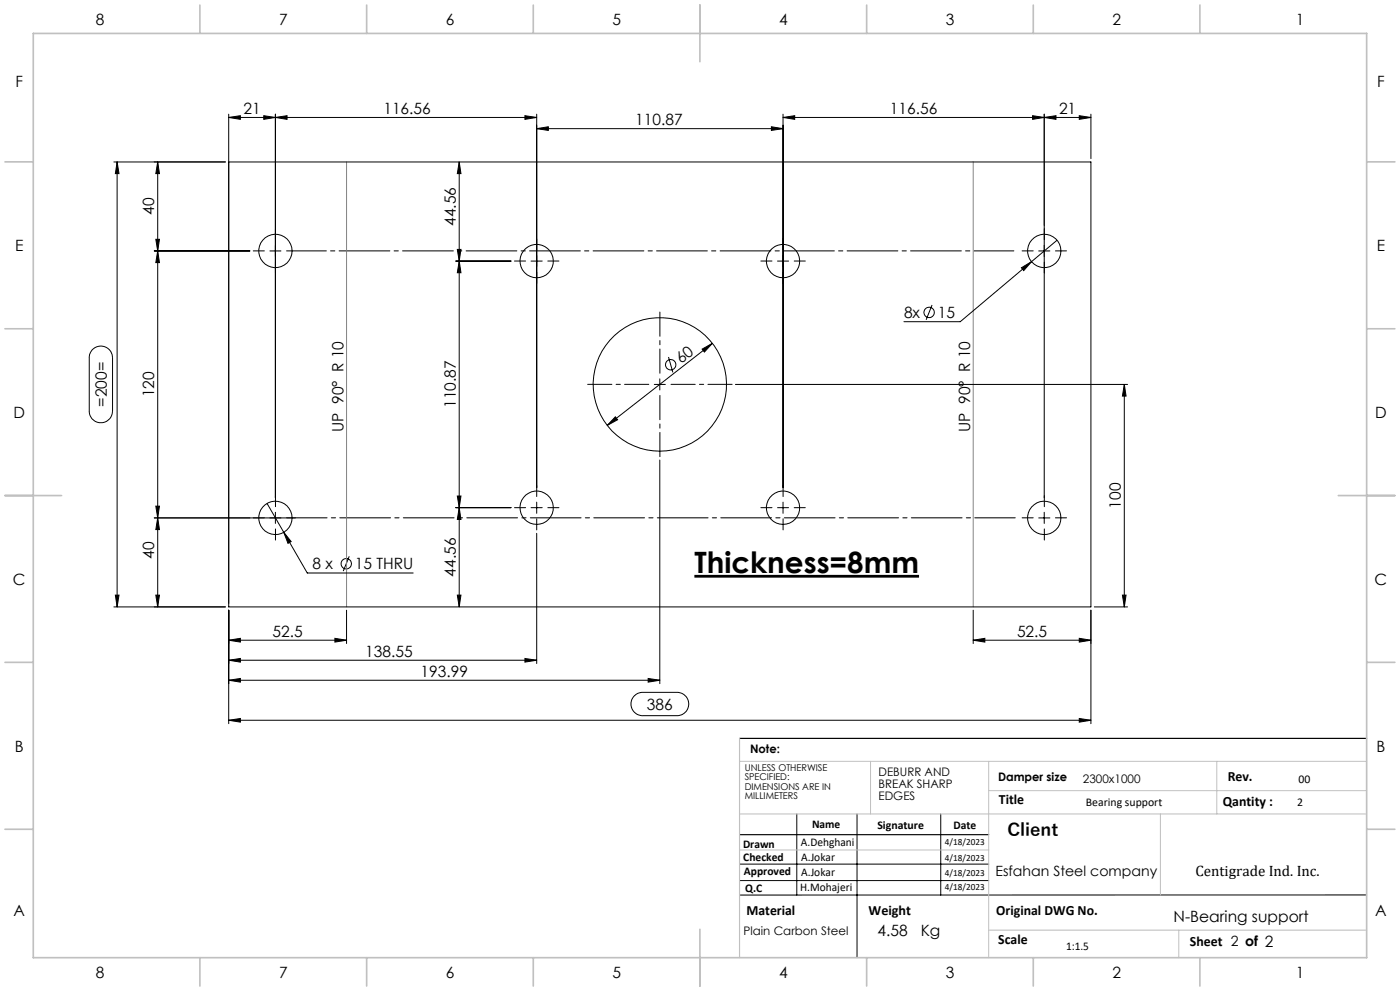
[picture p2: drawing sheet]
<svg xmlns="http://www.w3.org/2000/svg" width="420mm" height="297mm" viewBox="0 0 420 297" stroke-linecap="round" stroke-linejoin="round" font-family="sans-serif">
<g fill="none" stroke="#000" stroke-width=".3">
<path d="M68.6 35.2l3.5-.5v1.1zM68.6 34.2v147.7h258.7v-133.4h-258.7M68.6 35.2h92.4M79.1 34.7l3.5 .5-3.5 .6zM82.6 35.2l3.5-.5v1.1zM82.6 34.2v115M157.5 34.7l3.5 .5-3.5 .6zM161 38.6l3.5-.6v1.1zM161 34.2v112M161 38.6h73.9M231.4 38l3.5 .6-3.5 .5zM234.9 35.2l3.5-.5v1.1z"/>
<path d="M234.9 34.2v112M234.9 35.2h92.4M309.8 34.7l3.5 .5-3.5 .6zM313.3 35.2l3.5-.5v1.1zM313.3 34.2v115M323.8 34.7l3.5 .5-3.5 .6zM327.3 34.2v13.4M34.1 48.5h33.5M35.1 48.5l.6 3.5h-1.1zM35.1 48.5v133.4M47.3 48.5v133.4M47.3 48.5l.5 3.5h-1.1z"/>
<path d="M137.8 48.5l.5 3.5h-1.1zM137.8 48.5v133.4M46.3 75.2h28.7M46.7 71.7h1.1l-.5 3.5zM47.3 75.2l.5 3.5h-1.1zM81 75.2h3.3M136.7 78.2h16.6M137.2 74.8h1.1l-.5 3.4zM137.8 78.2l.5 3.5h-1.1zM159.3 78.2h3.4M233.3 78.2h3.3M311.6 75.2h3.4"/>
<path d="M317.1 72l-29 24.4h-16.9M279.6 91.4l-1.8 4.4M306.4 80.3l3.1-1.9-2.4 2.7zM27.7 104.8a3.5 3.5 0 0 1 3.9-.8 3.5 3.5 0 0 1 2.2 3.2v16a3.5 3.5 0 0 1-3.5 3.5 3.5 3.5 0 0 1-3.5-3.5v-16.3l.3-1.2zM196.3 115.2h3.3M197.9 113.6v3.3M200.6 107l1.3 4.6M210.6 104.6l3.1-1.7-2.4 2.6zM213.7 102.9l-31.5 24.6M220.6 115.2h117.7M337.3 115.2l.5 3.5h-1.1zM337.3 115.2v66.7"/>
<path d="M184.6 124.9l.7 .9-3.1 1.7zM197.9 137.9v67M46.3 155.2h42.3M46.7 151.7h1.1l-.5 3.5zM47.3 155.2l.5 3.5h-1.1zM80.1 150.9l5 8.6M82.6 153.5v3.4M85.1 159.5l2.2 2.8-.9 .5zM85.1 159.5l7.1 12.2h31.8M136.7 152.1h16.6M137.2 148.7h1.1l-.5 3.4zM137.8 152.1l.5 3.6h-1.1z"/>
<path d="M159.3 152.1h3.4M161 159.8v39.1M161 150.5v3.3M233.3 152.1h3.3M234.9 150.5v3.3M311.6 155.2h3.4M313.3 153.5v3.4M34.6 178.4h1.1l-.6 3.5zM46.7 178.4h1.1l-.5 3.5zM104.8 166.7l-1.8 4.5M137.2 178.4h1.1l-.5 3.5zM336.7 178.4h1.1l-.5 3.5z"/>
<path d="M34.1 181.9h33.5M68.6 191.9l3.5-.6v1.1zM68.6 197.9l3.5-.6v1.1zM68.6 182.9v34M68.6 191.9h35.4M68.6 197.9h92.4M100.5 191.3l3.5 .6-3.5 .5zM104 182.9v10M157.5 197.3l3.5 .6-3.5 .5zM292 191.9l3.5-.6v1.1zM292 182.9v10M292 191.9h35.3"/>
<path d="M323.8 191.3l3.5 .6-3.5 .5zM327.3 182.9v34M328.3 181.9h10M68.6 215.9l3.5-.6v1.1zM68.6 203.9l3.5-.6v1.1zM68.6 215.9h258.7M68.6 203.9h129.3M190.2 208.7l1-.8 1.3-.4h10.6a3.5 3.5 0 0 1 3.5 3.5 3.5 3.5 0 0 1-3.5 3.5h-10.3a3.5 3.5 0 0 1-3.2-2.1 3.5 3.5 0 0 1 .6-3.7zM194.5 203.3l3.4 .6-3.4 .5zM323.8 215.3l3.5 .6-3.5 .5zM221.9 259h74.7M239 243.9v24.3"/>
<path d="M257.1 243.9v43.1M282.2 243.9v24.3M221.9 263.9h74.7M410 268.2h-188.1"/>
<circle cx="82.6" cy="75.2" r="5"/>
<circle cx="161" cy="78.3" r="5"/>
<circle cx="234.9" cy="78.3" r="5"/>
<circle cx="313.3" cy="75.2" r="5"/>
<circle cx="278.7" cy="93.6" r="1.56"/>
<circle cx="197.9" cy="115.2" r="20"/>
<circle cx="201.2" cy="109.3" r="1.57"/>
<circle cx="82.6" cy="155.2" r="5"/>
<circle cx="161" cy="152.2" r="5"/>
<circle cx="234.9" cy="152.2" r="5"/>
<circle cx="313.3" cy="155.2" r="5"/>
<circle cx="103.9" cy="168.9" r="1.56"/>
</g>
<path d="M208.3 172.7h67.4" fill="none" stroke="#000" stroke-width=".83" stroke-linecap="butt"/>
<path d="M194.6 115.2h-18.3M198 118.5v18.4M198 111.9v-18.4M201.3 115.2h18.3" fill="none" stroke="#000" stroke-width=".3" stroke-dasharray="15.2 1.3 1.3 1.3" stroke-dashoffset="8"/>
<g fill="none" stroke="#000" stroke-width=".3" stroke-dasharray="15.2 1.3 1.3 1.3">
<path d="M79.3 75.2h-3.3M82.6 78.5v3.4M82.6 71.9v-3.4M157.7 78.2h-3.4M161 74.9v-3.3M164.3 78.2h3.4M231.6 78.2h-3.3M234.9 74.9v-3.3M238.3 78.2h3.3M310 75.2h-3.4M313.3 78.5v3.4M313.3 71.9v-3.4"/>
<path d="M316.6 75.2h3.4M161 81.6v3.3M234.9 81.6v3.3M79.3 155.2h-3.3M82.6 158.5v3.4M82.6 151.9v-3.4M157.7 152.1h-3.4M161 155.5v3.3M161 148.8v-3.3M164.3 152.1h3.4M231.6 152.1h-3.3M234.9 155.5v3.3"/>
<path d="M234.9 148.8v-3.3M238.3 152.1h3.3M310 155.2h-3.4M313.3 158.5v3.4M313.3 151.9v-3.4M316.6 155.2h3.4"/>
</g>
<path d="M86 155.2h218.6" fill="none" stroke="#000" stroke-width=".3" stroke-dasharray="15.2 1.3 1.3 1.3" stroke-dashoffset="3.1"/>
<path d="M86 75.2h218.2" fill="none" stroke="#000" stroke-width=".3" stroke-dasharray="15.2 1.3 1.3 1.3" stroke-dashoffset="3.3"/>
<path d="M221.9 221.3h188.1M221.9 250.2h74.7" fill="none" stroke="#000" stroke-width=".35"/>
<path d="M104 48.5v133.4M292 48.5v133.4" fill="none" stroke="#808080" stroke-width=".3"/>
<path d="M221.9 228.2h188.1M261.2 228.2v15.7M296.6 228.2v58.8M296.6 237h113.4M365.1 228.2v15.7M221.9 243.9h188.1M221.9 254.7h74.7M348.1 243.9v24.3M296.6 278.8h113.4M353.6 278.8v8.2" fill="none" stroke="#c0c0c0" stroke-width=".3"/>
<path d="M221.9 221.3v65.7" fill="none" stroke="#c0c0c0" stroke-width=".35"/>
<g fill="none" stroke="#c0c0c0" stroke-width=".5">
<path d="M10 10h400v277h-400zM60 1.5v8.5M110 1.5v8.5M160 1.5v8.5M210 1.5v17M260 1.5v8.5M310 1.5v8.5M360 1.5v8.5M1.5 48.5h8.5M410 48.5h8.5M1.5 98.5h8.5M410 98.5h8.5"/>
<path d="M1.5 148.5h17M401.5 148.5h17M1.5 198.5h8.5M410 198.5h8.5M1.5 248.5h8.5M410 248.5h8.5M210 278.5v17M60 287v8.5M110 287v8.5M160 287v8.5M260 287v8.5M310 287v8.5"/>
<path d="M360 287v8.5"/>
</g>
<g fill="#000">
<path d="M47.3 75.2l.5 3.5h-1.1zM46.7 151.7h1.1l-.5 3.5zM47.3 48.5l.5 3.5h-1.1zM46.7 71.7h1.1l-.5 3.5zM137.8 48.5l.5 3.5h-1.1zM137.2 74.8h1.1l-.5 3.4zM137.8 78.2l.5 3.5h-1.1zM137.2 148.7h1.1l-.5 3.4zM137.8 152.1l.5 3.6h-1.1zM137.2 178.4h1.1l-.5 3.5z"/>
<path d="M184.6 124.9l-2.4 2.6 3.1-1.7zM210.6 104.6l.7 .9 2.4-2.6z"/>
<path d="M85.1 159.5l1.3 3.3 .9-.5zM68.6 35.2l3.5-.5v1.1zM79.1 34.7l3.5 .5-3.5 .6zM82.6 35.2l3.5-.5v1.1zM157.5 34.7l3.5 .5-3.5 .6zM161 38.6l3.5-.6v1.1zM231.4 38l3.5 .6-3.5 .5zM234.9 35.2l3.5-.5v1.1zM309.8 34.7l3.5 .5-3.5 .6zM306.4 80.3l.7 .8 2.4-2.7z"/>
<path d="M34.6 178.4h1.1l-.6 3.5zM35.1 48.5l.6 3.5h-1.1zM336.7 178.4h1.1l-.5 3.5zM337.3 115.2l.5 3.5h-1.1z"/>
<path d="M46.7 178.4h1.1l-.5 3.5zM47.3 155.2l.5 3.5h-1.1z"/>
<path d="M292 191.9l3.5-.6v1.1zM323.8 191.3l3.5 .6-3.5 .5zM68.6 191.9l3.5-.6v1.1zM100.5 191.3l3.5 .6-3.5 .5zM68.6 197.9l3.5-.6v1.1zM157.5 197.3l3.5 .6-3.5 .5z"/>
<path d="M323.8 215.3l3.5 .6-3.5 .5zM68.6 215.9l3.5-.6v1.1zM323.8 34.7l3.5 .5-3.5 .6zM313.3 35.2l3.5-.5v1.1zM194.5 203.3l3.4 .6-3.4 .5zM68.6 203.9l3.5-.6v1.1z"/>
</g>
<text font-size="8.8" x="208.3" y="171.7">Thickness=8mm</text>
<text font-size="5.3" x="302.2" y="250.7">Client</text>
<g font-size="4.7">
<text x="28.7" y="7.6">8</text>
<text x="83.7" y="7.6">7</text>
<text x="133.7" y="7.6">6</text>
<text x="183.7" y="7.6">5</text>
<text x="233.7" y="7.6">4</text>
<text x="283.7" y="7.6">3</text>
<text x="333.7" y="7.6">2</text>
<text x="388.7" y="7.6">1</text>
<text x="4.6" y="26.1">F</text>
<text x="413.1" y="26.1">F</text>
<text x="73.1" y="34.2">21</text>
<text x="115" y="34.2">116.56</text>
<text x="267" y="34.2">116.56</text>
<text x="317.7" y="34.2">21</text>
<text x="190.6" y="37.5">110.87</text>
<text x="46.3" y="64.4" transform="rotate(-90 46.3 64.4)">40</text>
<text x="136.7" y="67.7" transform="rotate(-90 136.7 67.7)">44.56</text>
<text x="4.5" y="75.3">E</text>
<text x="413" y="75.3">E</text>
<text x="271.2" y="95.3">8x</text>
<text x="281.3" y="95.3">15</text>
<text x="204.3" y="109.1" transform="rotate(-38 204.3 109.1)">60</text>
<text x="46.3" y="119.1" transform="rotate(-90 46.3 119.1)">120</text>
<text x="4" y="125.3">D</text>
<text x="32" y="121.9" transform="rotate(-90 32 121.9)">=200=</text>
<text x="136.7" y="122.3" transform="rotate(-90 136.7 122.3)">110.87</text>
<text x="412.5" y="125.3">D</text>
<text x="103" y="129.5" transform="rotate(-90 103 129.5)">UP 90° R 10</text>
<text x="291" y="129.5" transform="rotate(-90 291 129.5)">UP 90° R 10</text>
<text x="336.3" y="152.4" transform="rotate(-90 336.3 152.4)">100</text>
<text x="46.3" y="167.5" transform="rotate(-90 46.3 167.5)">40</text>
<text x="93.8" y="170.6">8 x</text>
<text x="106.5" y="170.6">15 THRU</text>
<text x="136.7" y="172.8" transform="rotate(-90 136.7 172.8)">44.56</text>
<text x="3.9" y="175.3">C</text>
<text x="412.4" y="175.3">C</text>
<text x="81.8" y="190.8">52.5</text>
<text x="305.1" y="190.8">52.5</text>
<text x="109.6" y="196.8">138.55</text>
<text x="126.2" y="202.8">193.99</text>
<text x="194.1" y="212.7">386</text>
<text x="4.4" y="225.3">B</text>
<text x="412.9" y="225.3">B</text>
<text x="4" y="274.6">A</text>
<text x="412.5" y="274.6">A</text>
<text x="263.3" y="280.5">4.58</text>
<text x="276.2" y="280.5">Kg</text>
<text x="352.1" y="276.4">N-Bearing support</text>
<text x="28.7" y="293.1">8</text>
<text x="83.7" y="293.1">7</text>
<text x="133.7" y="293.1">6</text>
<text x="183.7" y="293.1">5</text>
<text x="233.7" y="293.1">4</text>
<text x="283.7" y="293.1">3</text>
<text x="333.7" y="293.1">2</text>
<text x="388.7" y="293.1">1</text>
</g>
<text font-size="4.5" x="358.6" y="262.6">Centigrade Ind. Inc.</text>
<g font-size="4.2">
<text x="368.3" y="234.1">Rev.</text>
<text x="299.7" y="240.9">Title</text>
<text x="366.8" y="241.6">Qantity :</text>
<text x="298.6" y="262.6">Esfahan Steel company</text>
<text x="223.9" y="274.2">Material</text>
<text x="260.6" y="274.2">Weight</text>
<text x="298.9" y="274.2">Original DWG No.</text>
<text x="299.5" y="282.8">Scale</text>
<text x="357" y="283.6">Sheet 2 of 2</text>
</g>
<g font-size="3.5">
<text x="225" y="225.7">Note:</text>
<text x="263.6" y="232.6">DEBURR AND</text>
<text x="263.6" y="236.1">BREAK SHARP</text>
<text x="263.6" y="239.7">EDGES</text>
<text x="299.4" y="234.1">Damper size</text>
<text x="324.9" y="234.7">2300x1000</text>
<text x="389.6" y="234.7">00</text>
<text x="325.8" y="241.6">Bearing support</text>
<text x="389.2" y="241.6">2</text>
<text x="243.6" y="248.1">Name</text>
<text x="263.2" y="248.5">Signature</text>
<text x="286" y="248.5">Date</text>
<text x="222.9" y="254">Drawn</text>
<text x="240.3" y="253.6">A.Dehghani</text>
<text x="240.4" y="257.9">A.Jokar</text>
<text x="223" y="258.1">Checked</text>
<text x="223.2" y="262.1">Approved</text>
<text x="240.4" y="262.4">A.Jokar</text>
<text x="223.6" y="267.4">Q.C</text>
<text x="240.1" y="267.1">H.Mohajeri</text>
<text x="223.1" y="280.2">Plain Carbon Steel</text>
<text x="319.8" y="284.6">1:1.5</text>
</g>
<g font-size="2.8">
<text x="223.4" y="231">UNLESS OTHERWISE</text>
<text x="223.4" y="233.8">SPECIFIED:</text>
<text x="223.4" y="236.7">DIMENSIONS ARE IN</text>
<text x="223.4" y="239.5">MILLIMETERS</text>
<text x="283.5" y="253.2">4/18/2023</text>
<text x="283.5" y="258.1">4/18/2023</text>
<text x="283.5" y="262.7">4/18/2023</text>
<text x="283.5" y="266.6">4/18/2023</text>
</g>
</svg>
